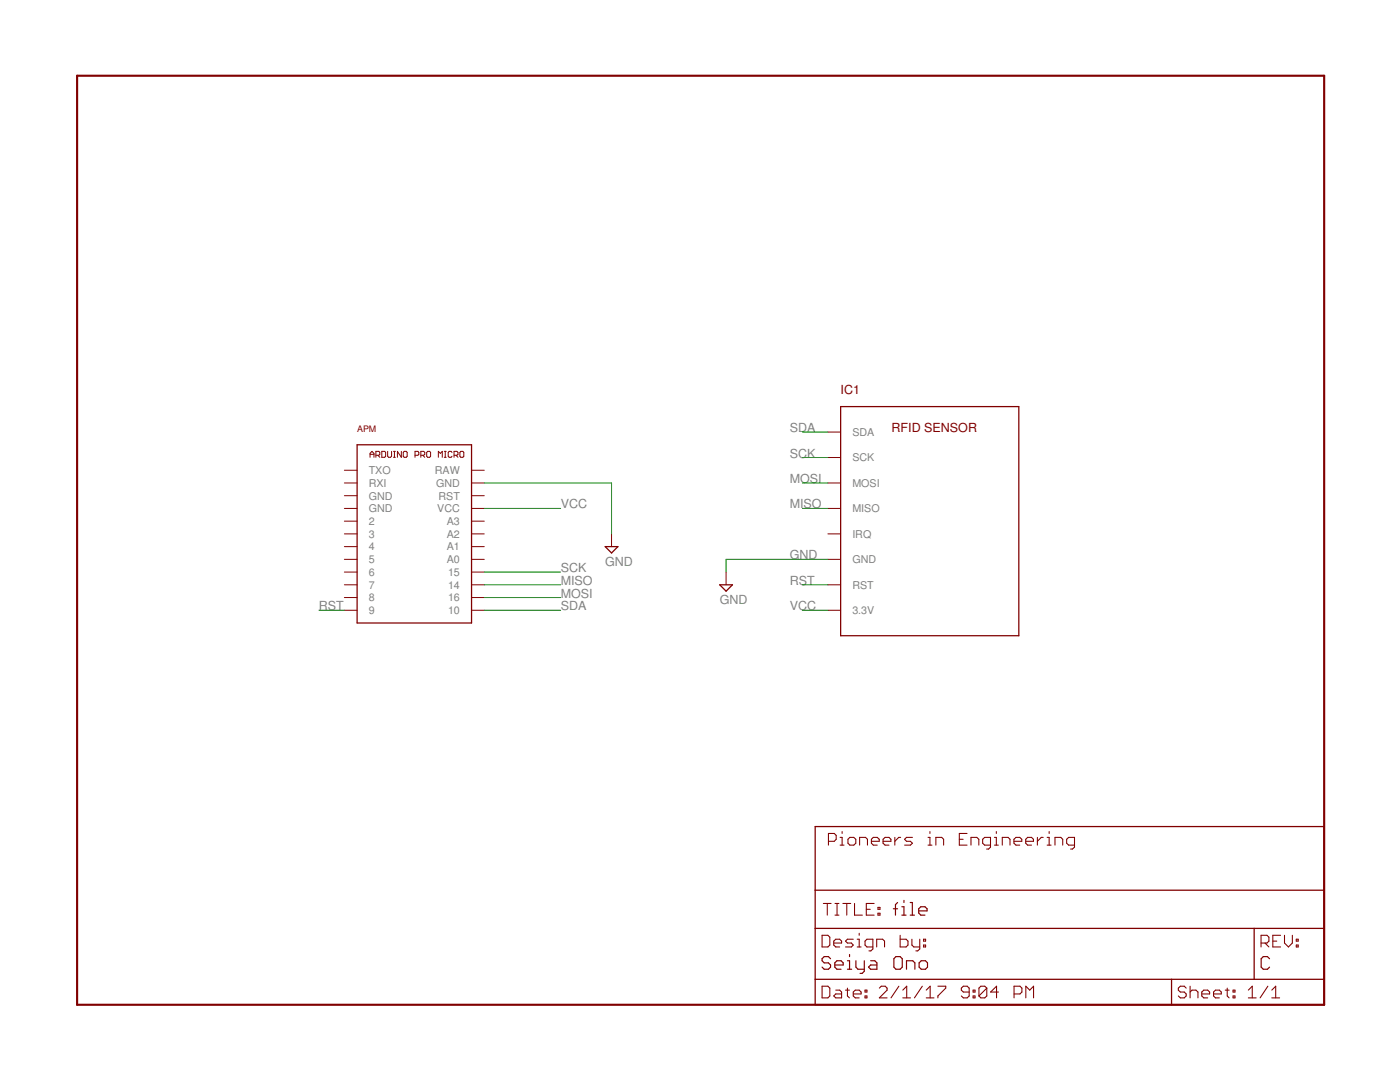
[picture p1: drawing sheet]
<?xml version="1.0" encoding="utf-8"?>
<!DOCTYPE eagle SYSTEM "eagle.dtd">
<eagle version="7.6.0">
<drawing>
<settings>
<setting alwaysvectorfont="no"/>
<setting verticaltext="up"/>
</settings>
<grid distance="0.1" unitdist="inch" unit="inch" style="lines" multiple="1" display="no" altdistance="0.01" altunitdist="inch" altunit="inch"/>
<schematic xreflabel="%F%N/%S.%C%R" xrefpart="/%S.%C%R">
<libraries>
<library name="pie">
<symbols>
<symbol name="RFID_SENSOR">
<wire x1="-17.78" y1="-25.4" x2="17.78" y2="-25.4" width="0.254" layer="94"/>
<wire x1="17.78" y1="-25.4" x2="17.78" y2="20.32" width="0.254" layer="94"/>
<wire x1="17.78" y1="20.32" x2="-17.78" y2="20.32" width="0.254" layer="94"/>
<wire x1="-17.78" y1="20.32" x2="-17.78" y2="-25.4" width="0.254" layer="94"/>
<pin name="SDA" x="-20.32" y="15.24" visible="pin" length="short"/>
<pin name="SCK" x="-20.32" y="10.16" visible="pin" length="short"/>
<pin name="MOSI" x="-20.32" y="5.08" visible="pin" length="short"/>
<pin name="MISO" x="-20.32" y="0" visible="pin" length="short"/>
<pin name="IRQ" x="-20.32" y="-5.08" visible="pin" length="short"/>
<pin name="GND" x="-20.32" y="-10.16" visible="pin" length="short"/>
<pin name="RST" x="-20.32" y="-15.24" visible="pin" length="short"/>
<text x="-17.78" y="22.86" size="1.778" layer="94">&gt;NAME</text>
<text x="-7.62" y="15.24" size="1.778" layer="94">RFID SENSOR</text>
<pin name="3.3V" x="-20.32" y="-20.32" visible="pin" length="short"/>
</symbol>
<symbol name="ARDUINO_PRO_MICRO">
<wire x1="-10.16" y1="-17.78" x2="12.7" y2="-17.78" width="0.254" layer="94"/>
<wire x1="12.7" y1="-17.78" x2="12.7" y2="17.78" width="0.254" layer="94"/>
<wire x1="12.7" y1="17.78" x2="-10.16" y2="17.78" width="0.254" layer="94"/>
<wire x1="-10.16" y1="17.78" x2="-10.16" y2="-17.78" width="0.254" layer="94"/>
<pin name="TXO" x="-12.7" y="12.7" visible="pin" length="short"/>
<pin name="RXI" x="-12.7" y="10.16" visible="pin" length="short"/>
<pin name="GND@0" x="-12.7" y="7.62" visible="pin" length="short"/>
<pin name="2" x="-12.7" y="2.54" visible="pin" length="short"/>
<pin name="3" x="-12.7" y="0" visible="pin" length="short"/>
<pin name="4" x="-12.7" y="-2.54" visible="pin" length="short"/>
<pin name="5" x="-12.7" y="-5.08" visible="pin" length="short"/>
<pin name="6" x="-12.7" y="-7.62" visible="pin" length="short"/>
<pin name="7" x="-12.7" y="-10.16" visible="pin" length="short"/>
<pin name="8" x="-12.7" y="-12.7" visible="pin" length="short"/>
<pin name="9" x="-12.7" y="-15.24" visible="pin" length="short"/>
<pin name="RAW" x="15.24" y="12.7" visible="pin" length="short" rot="R180"/>
<pin name="GND@2" x="15.24" y="10.16" visible="pin" length="short" rot="R180"/>
<pin name="RST" x="15.24" y="7.62" visible="pin" length="short" rot="R180"/>
<pin name="VCC" x="15.24" y="5.08" visible="pin" length="short" rot="R180"/>
<pin name="A3" x="15.24" y="2.54" visible="pin" length="short" rot="R180"/>
<pin name="A2" x="15.24" y="0" visible="pin" length="short" rot="R180"/>
<pin name="A1" x="15.24" y="-2.54" visible="pin" length="short" rot="R180"/>
<pin name="A0" x="15.24" y="-5.08" visible="pin" length="short" rot="R180"/>
<pin name="15" x="15.24" y="-7.62" visible="pin" length="short" rot="R180"/>
<pin name="16" x="15.24" y="-12.7" visible="pin" length="short" rot="R180"/>
<pin name="14" x="15.24" y="-10.16" visible="pin" length="short" rot="R180"/>
<pin name="10" x="15.24" y="-15.24" visible="pin" length="short" rot="R180"/>
<text x="-7.62" y="15.24" size="1.27" layer="94" font="vector">ARDUINO PRO MICRO</text>
<pin name="GND@1" x="-12.7" y="5.08" visible="pin" length="short"/>
<text x="-10.16" y="20.32" size="1.27" layer="94">&gt;NAME</text>
</symbol>
<symbol name="GND">
<wire x1="-1.27" y1="0" x2="1.27" y2="0" width="0.254" layer="94"/>
<wire x1="1.27" y1="0" x2="0" y2="-1.27" width="0.254" layer="94"/>
<wire x1="0" y1="-1.27" x2="-1.27" y2="0" width="0.254" layer="94"/>
<text x="-1.27" y="-3.81" size="1.778" layer="96">&gt;VALUE</text>
<pin name="GND" x="0" y="2.54" visible="off" length="short" direction="sup" rot="R270"/>
</symbol>
</symbols>
<devicesets>
<deviceset name="RFID_SENSOR" prefix="IC">
<gates>
<gate name="G$1" symbol="RFID_SENSOR" x="0" y="0"/>
</gates>
<devices>
<device name="" package="RFID_SENSOR">
<connects>
<connect gate="G$1" pin="3.3V" pad="3.3V"/>
<connect gate="G$1" pin="GND" pad="GND"/>
<connect gate="G$1" pin="IRQ" pad="IRQ"/>
<connect gate="G$1" pin="MISO" pad="MISO"/>
<connect gate="G$1" pin="MOSI" pad="MOSI"/>
<connect gate="G$1" pin="RST" pad="RST"/>
<connect gate="G$1" pin="SCK" pad="SCK"/>
<connect gate="G$1" pin="SDA" pad="SDA"/>
</connects>
<technologies>
<technology name="">
<attribute name="DESCRIPTION" value="" constant="no"/>
<attribute name="DISTRIBUTOR" value="AliExpress" constant="no"/>
<attribute name="DISTRIBUTOR_PART_NUMBER" value="32657638702" constant="no"/>
<attribute name="MANUFACTURER" value="Binling Gooding" constant="no"/>
<attribute name="MANUFACTURER_PART_NUMBER" value="" constant="no"/>
<attribute name="NOTES" value="https://www.aliexpress.com/item/High-Quality-MFRC-522-RC522-RFID-Reader-RF-IC-Card-Inductive-Sensor-Module-For-Arduino-Module/32657638702.html?spm=2114.01010208.3.1.ePefNj&amp;ws_ab_test=searchweb201556_0%2Csearchweb201602_5_10057_10056_10065_10068_10055_10067_10054_10069_10059_10058_418_10073_10017_10070_10060_10061_10052_10062_10053_10050_10051%2Csearchweb201603_7&amp;btsid=cb39fcb9-9ace-4eec-a43a-83949f44e6b2" constant="no"/>
<attribute name="PACKAGE" value="RFID_SENSOR" constant="no"/>
<attribute name="VALUE" value="RFID_SENSOR" constant="no"/>
</technology>
</technologies>
</device>
</devices>
</deviceset>
<deviceset name="ARDUINO_PRO_MICRO" prefix="IC">
<gates>
<gate name="APM" symbol="ARDUINO_PRO_MICRO" x="-12.7" y="-22.86"/>
</gates>
<devices>
<device name="" package="ARDUINO_PRO_MICRO">
<connects>
<connect gate="APM" pin="10" pad="10"/>
<connect gate="APM" pin="14" pad="14"/>
<connect gate="APM" pin="15" pad="15"/>
<connect gate="APM" pin="16" pad="16"/>
<connect gate="APM" pin="2" pad="2"/>
<connect gate="APM" pin="3" pad="3"/>
<connect gate="APM" pin="4" pad="4"/>
<connect gate="APM" pin="5" pad="5"/>
<connect gate="APM" pin="6" pad="6"/>
<connect gate="APM" pin="7" pad="7"/>
<connect gate="APM" pin="8" pad="8"/>
<connect gate="APM" pin="9" pad="9"/>
<connect gate="APM" pin="A0" pad="A0"/>
<connect gate="APM" pin="A1" pad="A1"/>
<connect gate="APM" pin="A2" pad="A2"/>
<connect gate="APM" pin="A3" pad="A3"/>
<connect gate="APM" pin="GND@0" pad="GND@0"/>
<connect gate="APM" pin="GND@1" pad="GND@1"/>
<connect gate="APM" pin="GND@2" pad="GND@2"/>
<connect gate="APM" pin="RAW" pad="RAW"/>
<connect gate="APM" pin="RST" pad="RST"/>
<connect gate="APM" pin="RXI" pad="RXI"/>
<connect gate="APM" pin="TXO" pad="TXO"/>
<connect gate="APM" pin="VCC" pad="VCC"/>
</connects>
<technologies>
<technology name="">
<attribute name="DESCRIPTION" value="Arduino Pro Micro" constant="no"/>
<attribute name="DISTRIBUTOR" value="AliExpress" constant="no"/>
<attribute name="DISTRIBUTOR_PART_NUMBER" value="32284746884" constant="no"/>
<attribute name="MANUFACTURER" value="Feiyang electronics" constant="no"/>
<attribute name="MANUFACTURER_PART_NUMBER" value="" constant="no"/>
<attribute name="NOTES" value="https://www.aliexpress.com/item/Mini-Leonardo-Pro-Micro-ATmega32U4-5V-16MHz-Module-For-Arduino-Best-Quality/32284746884.html?ws_ab_test=searchweb201556_8,searchweb201602_2_10057_10056_10065_10055_10054_10067_10069_10059_10058_10017_10070_10060_10061_10052_10062_10053_10050_10051,searchweb201603_1&amp;btsid=45993952-29ca-4de4-a0fb-c7fb72b8e1a5" constant="no"/>
<attribute name="PACKAGE" value="ARDUINO_PRO_MICRO" constant="no"/>
<attribute name="REFERENCE_DEST" value="ARDUINO_PRO_MICRO" constant="no"/>
</technology>
</technologies>
</device>
<device name="SMD" package="ARDUINO_PRO_MICRO_SM">
<connects>
<connect gate="APM" pin="10" pad="10"/>
<connect gate="APM" pin="14" pad="14"/>
<connect gate="APM" pin="15" pad="15"/>
<connect gate="APM" pin="16" pad="16"/>
<connect gate="APM" pin="2" pad="2"/>
<connect gate="APM" pin="3" pad="3"/>
<connect gate="APM" pin="4" pad="4"/>
<connect gate="APM" pin="5" pad="5"/>
<connect gate="APM" pin="6" pad="6"/>
<connect gate="APM" pin="7" pad="7"/>
<connect gate="APM" pin="8" pad="8"/>
<connect gate="APM" pin="9" pad="9"/>
<connect gate="APM" pin="A0" pad="A0"/>
<connect gate="APM" pin="A1" pad="A1"/>
<connect gate="APM" pin="A2" pad="A2"/>
<connect gate="APM" pin="A3" pad="A3"/>
<connect gate="APM" pin="GND@0" pad="GND@1"/>
<connect gate="APM" pin="GND@1" pad="GND@2"/>
<connect gate="APM" pin="GND@2" pad="GND@3"/>
<connect gate="APM" pin="RAW" pad="RAW"/>
<connect gate="APM" pin="RST" pad="RST"/>
<connect gate="APM" pin="RXI" pad="RX"/>
<connect gate="APM" pin="TXO" pad="TX"/>
<connect gate="APM" pin="VCC" pad="VCC"/>
</connects>
<technologies>
<technology name=""/>
</technologies>
</device>
</devices>
</deviceset>
<deviceset name="GND" prefix="SUPPLY">
<gates>
<gate name="GND" symbol="GND" x="0" y="0"/>
</gates>
<devices>
<device name="">
<technologies>
<technology name=""/>
</technologies>
</device>
</devices>
</deviceset>
</devicesets>
</library>
</libraries>
<attributes>
</attributes>
<variantdefs>
</variantdefs>
<classes>
<class number="0" name="default" width="0" drill="0">
</class>
</classes>
<parts>
<part name="IC1" library="pie" deviceset="RFID_SENSOR" device="" value="RFID_SENSOR"/>
<part name="APM" library="pie" deviceset="ARDUINO_PRO_MICRO" device=""/>
<part name="SUPPLY1" library="pie" deviceset="GND" device=""/>
<part name="SUPPLY2" library="pie" deviceset="GND" device=""/>
</parts>
<sheets>
<sheet>
<plain>
</plain>
<instances>
<instance part="IC1" gate="G$1" x="91.44" y="50.8"/>
<instance part="APM" gate="APM" x="-12.7" y="45.72"/>
<instance part="SUPPLY1" gate="GND" x="27.94" y="43.18"/>
<instance part="SUPPLY2" gate="GND" x="50.8" y="35.56"/>
</instances>
<busses>
</busses>
<nets>
<net name="VCC" class="0">
<segment>
<pinref part="APM" gate="APM" pin="VCC"/>
<wire x1="2.54" y1="50.8" x2="17.78" y2="50.8" width="0.1524" layer="91"/>
<label x="17.78" y="50.8" size="1.778" layer="95"/>
</segment>
<segment>
<pinref part="IC1" gate="G$1" pin="3.3V"/>
<wire x1="71.12" y1="30.48" x2="66.04" y2="30.48" width="0.1524" layer="91"/>
<label x="63.5" y="30.48" size="1.778" layer="95"/>
</segment>
</net>
<net name="RST" class="0">
<segment>
<pinref part="IC1" gate="G$1" pin="RST"/>
<wire x1="71.12" y1="35.56" x2="66.04" y2="35.56" width="0.1524" layer="91"/>
<label x="63.5" y="35.56" size="1.778" layer="95"/>
</segment>
<segment>
<pinref part="APM" gate="APM" pin="9"/>
<wire x1="-25.4" y1="30.48" x2="-30.48" y2="30.48" width="0.1524" layer="91"/>
<label x="-30.48" y="30.48" size="1.778" layer="95"/>
</segment>
</net>
<net name="GND" class="0">
<segment>
<pinref part="IC1" gate="G$1" pin="GND"/>
<label x="63.5" y="40.64" size="1.778" layer="95"/>
<wire x1="71.12" y1="40.64" x2="50.8" y2="40.64" width="0.1524" layer="91"/>
<pinref part="SUPPLY2" gate="GND" pin="GND"/>
<wire x1="50.8" y1="40.64" x2="50.8" y2="38.1" width="0.1524" layer="91"/>
</segment>
<segment>
<pinref part="APM" gate="APM" pin="GND@2"/>
<wire x1="2.54" y1="55.88" x2="27.94" y2="55.88" width="0.1524" layer="91"/>
<wire x1="27.94" y1="55.88" x2="27.94" y2="45.72" width="0.1524" layer="91"/>
<pinref part="SUPPLY1" gate="GND" pin="GND"/>
</segment>
</net>
<net name="SDA" class="0">
<segment>
<pinref part="APM" gate="APM" pin="10"/>
<wire x1="2.54" y1="30.48" x2="17.78" y2="30.48" width="0.1524" layer="91"/>
<label x="17.78" y="30.48" size="1.778" layer="95"/>
</segment>
<segment>
<pinref part="IC1" gate="G$1" pin="SDA"/>
<wire x1="71.12" y1="66.04" x2="66.04" y2="66.04" width="0.1524" layer="91"/>
<label x="63.5" y="66.04" size="1.778" layer="95"/>
</segment>
</net>
<net name="MOSI" class="0">
<segment>
<pinref part="IC1" gate="G$1" pin="MOSI"/>
<wire x1="71.12" y1="55.88" x2="66.04" y2="55.88" width="0.1524" layer="91"/>
<label x="63.5" y="55.88" size="1.778" layer="95"/>
</segment>
<segment>
<pinref part="APM" gate="APM" pin="16"/>
<wire x1="2.54" y1="33.02" x2="17.78" y2="33.02" width="0.1524" layer="91"/>
<label x="17.78" y="33.02" size="1.778" layer="95"/>
</segment>
</net>
<net name="MISO" class="0">
<segment>
<pinref part="APM" gate="APM" pin="14"/>
<wire x1="2.54" y1="35.56" x2="17.78" y2="35.56" width="0.1524" layer="91"/>
<label x="17.78" y="35.56" size="1.778" layer="95"/>
</segment>
<segment>
<pinref part="IC1" gate="G$1" pin="MISO"/>
<wire x1="71.12" y1="50.8" x2="66.04" y2="50.8" width="0.1524" layer="91"/>
<label x="63.5" y="50.8" size="1.778" layer="95"/>
</segment>
</net>
<net name="SCK" class="0">
<segment>
<pinref part="APM" gate="APM" pin="15"/>
<wire x1="2.54" y1="38.1" x2="17.78" y2="38.1" width="0.1524" layer="91"/>
<label x="17.78" y="38.1" size="1.778" layer="95"/>
</segment>
<segment>
<pinref part="IC1" gate="G$1" pin="SCK"/>
<wire x1="71.12" y1="60.96" x2="66.04" y2="60.96" width="0.1524" layer="91"/>
<label x="63.5" y="60.96" size="1.778" layer="95"/>
</segment>
</net>
</nets>
</sheet>
</sheets>
</schematic>
</drawing>
</eagle>
